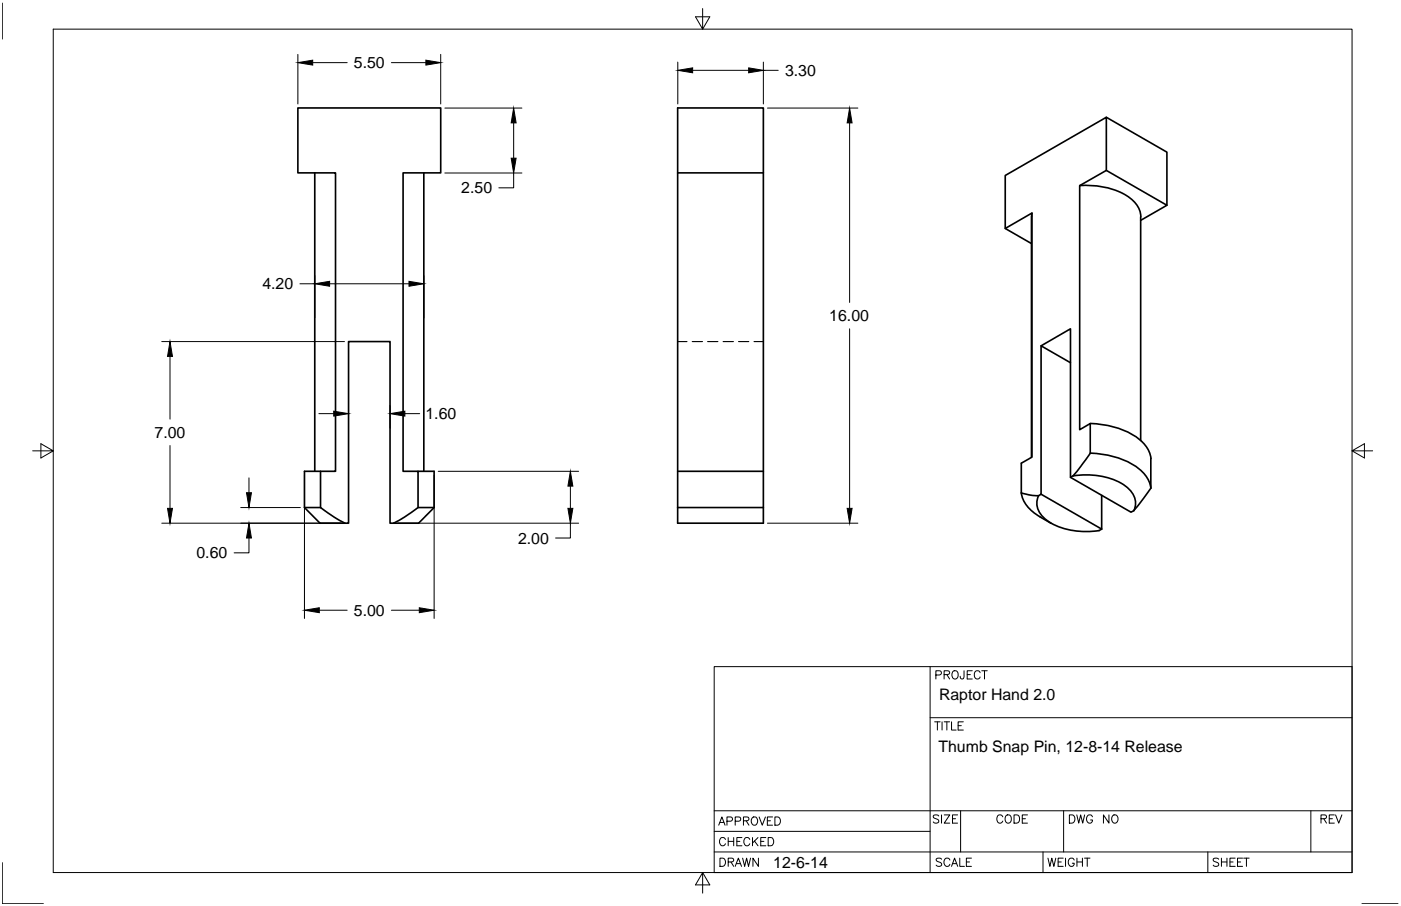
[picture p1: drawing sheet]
<svg xmlns="http://www.w3.org/2000/svg" width="432mm" height="279mm" viewBox="0 0 432 279" stroke-linecap="round" stroke-linejoin="round" font-family="sans-serif">
<!-- layer: MD_Visible -->
<g fill="none" stroke="#000" stroke-width=".51">
<path d="M341 36.2l18.6 10.7v16.4M97 53.3v92M130.6 53.3v92M208.9 53.3h26.4M235.3 53.3v-20h-26.4v123.2M235.3 53.3v103.2M332.8 57.2a23.5 23.5 0 0 1 16 4.3l1.9 2.1a6.1 6.1 0 0 1 .9 3.2M341 52.5l18.6 10.8-8 4.7M309.8 70.5l8.1 4.6M317.9 66.9v74.1M318.1 65.7l-.1 1.1M351.6 66.9v69"/>
<path d="M320.9 106.7l9 5.2M336 139.8l-4.1 5.6-1.2 1.3-.8 .5v-45.8l-9 5.3v45.7l-.8 .5M336 139.8v-9.2l-3.2 1.9v-75.3l8.2-4.7v-16.3l-31.2 17.9v16.4l8.2-4.8v75.3l-3.2 1.8v9.2M336 139.7a24.8 24.8 0 0 1 16.1 5.8 8.6 8.6 0 0 1 2.6 5M336.1 130.6a24.8 24.8 0 0 1 16 5.8 8.6 8.6 0 0 1 2.6 5M93.8 156.5h5M98.8 156.5l4.1 2.9 3.4 1.9M98.8 145.3v11.2M128.8 145.3h5v11.2l-4.8 4.8h-7.6M128.8 156.5v-11.2h-4.6v-92h11.6v-20h-44v20h11.6v92h-9.6v11.2l4.8 4.8h7.7M133.8 156.5h-5l-4.1 2.9-3.3 1.9M208.9 156.5v4.8h26.4v-4.8"/>
<path d="M208.9 145.3h26.4M208.9 156.5h26.4M314.8 152a10.4 10.4 0 0 0 5.7 7.4M314.8 152l2.9 .7 2.4 .2M320.1 152.9a6.2 6.2 0 0 0 2.9 7.8 22.6 22.6 0 0 0 15.8 2.9M320.5 159.4l3.5 2M320.9 152.4l18.6 10.8M329.9 147.2l18.7 10.8 .8-.5M330.8 146.8a21.9 21.9 0 0 1 16.6 3.5 5.9 5.9 0 0 1 2.1 7.2M339.5 152.8v10.4M354.7 141.4v9.2l-5.3 6.9M106.3 161.3h1.1v-56h12.8v56h1.2"/>
<path d="M339.5 163.2l-.8 .4"/>
</g>
<!-- layer: MD_Hidden -->
<path d="M208.9 105.3h2.8M213.3 105.3h3.2M218.1 105.3h3.2M222.9 105.3h3.1M227.6 105.3h3.2M232.4 105.3h2.9" fill="none" stroke="#000" stroke-width=".34"/>
<!-- layer: Border -->
<g fill="none" stroke="#000" stroke-width=".31">
<path d="M.7 .9v11.1M16.4 9h400.3v260.1h-400.3zM216.6 2.6v6.4l-2.2-3.8h4.4l-2.2 3.8M10.1 139h6.3l-3.8-2.2v4.4l3.8-2.2M416.7 139l3.8 2.2v-4.4l-3.8 2.2h6.4M220.1 205.6h196.6v63.5h-196.6zM286.7 205.6v63.5M288.4 208.2h1.1a.68 .68 0 0 0 .6-.4 .68 .68 0 0 0-.1-.7l-1.6-.2v2.5M291 208l1.4-.1 .3-.3-.1-.5-1.6-.2v2.5M291.8 208l.9 1.4M293.6 207.2l.3-.3a1.28 1.28 0 0 1 1.5 .9 1.28 1.28 0 0 1-.8 1.6 1.36 1.36 0 0 1-1-2.2zM297.1 206.9v1.9l-.2 .5h-.8l-.2-.8"/>
<path d="M298.1 208h1M299.7 206.9h-1.6v2.5h1.6M302.1 207.4a.91 .91 0 0 0-1.1-.5 .91 .91 0 0 0-.7 .9v.6a.91 .91 0 0 0 .7 1 .91 .91 0 0 0 1.1-.6M302.6 206.9h1.7M303.4 206.9v2.5M286.7 221.3h130M288.1 222.6h1.7M288.9 222.6v2.5M290.4 222.6v2.5M291 222.6h1.7M291.8 222.6v2.5M293.3 222.6v2.5h1.4"/>
<path d="M295.3 223.8h1M296.9 222.6h-1.6v2.5h1.6M220.1 256.4h66.6M220.1 250h196.6M221.5 254.5l1-2.6 1 2.6M221.9 253.6h1.2M223.6 258.9a.94 .94 0 0 0-1.1-.6 .94 .94 0 0 0-.7 .9v.7a.93 .93 0 0 0 .7 .9 .93 .93 0 0 0 1.1-.6M224.1 253.3h1.1a.66 .66 0 0 0 .6-.7 .66 .66 0 0 0-.6-.7h-1.1v2.6M224.4 258.3v2.5M224.4 259.5h1.7M226.1 258.3v2.5M226.6 253.3h1.1a.66 .66 0 0 0 .6-.7 .66 .66 0 0 0-.6-.7h-1.1v2.6"/>
<path d="M227.1 259.5h.9M228.7 258.3h-1.6v2.5h1.6M229.1 253.1l1.5-.1 .2-.3-.1-.5-1.6-.3v2.6M230 253.1l.8 1.4M231.1 258.9a.94 .94 0 0 0-1.1-.6 .94 .94 0 0 0-.7 .9v.7a.93 .93 0 0 0 .7 .9 .93 .93 0 0 0 1.1-.6M231.8 252.3a.95 .95 0 0 1 1.1-.3 .95 .95 0 0 1 .6 .9v.6a.97 .97 0 0 1-1 1 .97 .97 0 0 1-1-1zM231.9 258.3v2.5M232.5 259.3l1.1 1.5M233.6 258.3l-1.7 1.7M234 251.9l.9 2.6 1-2.6M234.5 259.5h.9M236 258.3h-1.5v2.5h1.5"/>
<path d="M236.5 253.1h1M236.8 258.3h.8a1.35 1.35 0 0 1 .9 1.3 1.35 1.35 0 0 1-.9 1.2h-.8zM238.1 251.9h-1.6v2.6h1.6M238.8 251.9h.9a1.35 1.35 0 0 1 .9 1.3 1.35 1.35 0 0 1-.9 1.3h-.9zM289.3 251.6l-.2-.2a.99 .99 0 0 0-1.5 .5l.3 .3 1.2 .5 .2 .8a1.09 1.09 0 0 1-1.7 0M290.2 251.3v2.5M291 251.3h1.7l-1.7 2.5h1.7M293.6 252.5h.9M295.1 251.3h-1.5v2.5h1.5M296.1 250v12.7M309.1 251.9a.94 .94 0 0 0-1.1-.6 .94 .94 0 0 0-.8 .9v.7a.93 .93 0 0 0 .8 1 .93 .93 0 0 0 1.1-.7M310 251.6l.2-.2a1.28 1.28 0 0 1 1.6 .9 1.28 1.28 0 0 1-.8 1.5 1.36 1.36 0 0 1-1-2.2z"/>
<path d="M312.5 251.3h.9a1.35 1.35 0 0 1 .9 1.3 1.35 1.35 0 0 1-.9 1.2h-.9zM315.1 252.5h.9M316.7 251.3h-1.6v2.5h1.6M327.8 250v12.7M329.6 251.3h.8a1.35 1.35 0 0 1 .9 1.3 1.35 1.35 0 0 1-.9 1.2h-.8zM331.9 251.3l.6 2.5 .6-2.5 .6 2.5 .6-2.5M336.7 251.9a.94 .94 0 0 0-1-.6 .94 .94 0 0 0-.8 .9v.7a.91 .91 0 0 0 .9 1 .91 .91 0 0 0 .9-1h-.6M341.8 251.3v2.5l-1.7-2.5v2.5M342.9 251.6a.95 .95 0 0 1 1-.3 .95 .95 0 0 1 .7 .9v.7a.97 .97 0 0 1-1 1 .97 .97 0 0 1-1-1zM404 250v12.7M407.1 252.5l1.5-.1 .2-.4-.2-.6-1.5-.1v2.5M408 252.5l.8 1.3"/>
<path d="M409.7 252.5h1M411.3 251.3h-1.6v2.5h1.6M411.6 251.3l1 2.5 1-2.5M.7 266v12.7h12.7M216.6 269.1l2.2 3.8h-4.4l2.2-3.8v6.3M220.1 262.7h196.6M221.9 264.6h.8a1.35 1.35 0 0 1 .9 1.3 1.35 1.35 0 0 1-.9 1.3h-.8zM224.4 265.8l1.5-.1 .2-.3-.1-.5-1.6-.3v2.6M225.3 265.8l.8 1.4M226.6 267.2l1-2.6 .9 2.6M227 266.3h1.2M228.9 264.6l.6 2.6 .6-2.6 .6 2.6 .6-2.6"/>
<path d="M233.8 264.6v2.6l-1.7-2.6v2.6M290.2 265a.97 .97 0 0 0-1.7 .2l.3 .4 1.2 .5 .2 .7a1.08 1.08 0 0 1-1.7 0M292.8 265.2a.94 .94 0 0 0-1.1-.6 .94 .94 0 0 0-.8 1v.6a.93 .93 0 0 0 .8 1 .93 .93 0 0 0 1.1-.7M293.3 267.2l.9-2.6 1 2.6M293.6 266.3h1.2M295.8 264.6v2.6h1.5M297.8 265.8h1M299.4 264.6h-1.6v2.6h1.6M321.5 262.7v6.4M323 264.6l.6 2.6 .6-2.6 .6 2.6 .6-2.6M326.1 265.8h1M327.7 264.6h-1.6v2.6h1.6"/>
<path d="M328.4 264.6v2.6M331.1 265.2a.94 .94 0 0 0-1.1-.6 .94 .94 0 0 0-.7 1v.6a.91 .91 0 0 0 .9 1 .91 .91 0 0 0 .9-1h-.6M331.9 265.8h1.7M331.9 264.6v2.6M333.6 264.6v2.6M334.2 264.6h1.7M335.1 264.6v2.6M372.3 262.7v6.4M375.6 265l-.2-.3a.99 .99 0 0 0-1.5 .5l.2 .4 1.3 .5 .2 .7a1.09 1.09 0 0 1-1.7 0M376.5 265.8h1.6M376.5 264.6v2.6M378.1 264.6v2.6"/>
<path d="M379.1 265.8h1M380.7 264.6h-1.6v2.6h1.6M381.4 265.8h1M383 264.6h-1.6v2.6h1.6M383.3 264.6h1.7M384.2 264.6v2.6M419.8 278.7h11.1"/>
</g>
<!-- layer: 0 -->
<g fill="none" stroke="#000" stroke-width=".31">
<path d="M91.8 16.8v15.3M96.4 19.3h10.6M120.6 19.3h10.7M135.8 16.8v15.3M208.9 19.1v13M235.3 19.1v13M137.1 33.3h23.8M158.3 37.9v10.9M213.5 21.7h17.2M235.3 21.7h4.5M236.5 33.3h27.9M261.9 37.9v55.4"/>
<path d="M137.1 53.4h23.8M158.3 53.4v4.5h-4.6M92.4 87.5h4.6M97 85v13.1M101.6 87.5h24.5M130.6 85v13.1M49.9 105.3h56.3M52.4 109.9v19.4M261.9 101.4v55.4M52.4 137.4v19.4M98.3 127.6h4.6M107.4 125v7.1"/>
<path d="M120.2 125v7.1M124.8 127.6h4.6M74.2 156.5h18.4M76.7 147.4v4.5M93.8 146.6v44.1M133.8 146.6v44.1M135.1 145.3h43.2M175.8 149.9v6.9M49.9 161.3h56.3M76.7 165.9v4.6h-4.5M122.6 161.3h55.7M175.8 161.3v4.6h-4.6"/>
<path d="M236.5 161.3h27.9M98.4 188.2h8.6M120.6 188.2h8.6"/>
</g>
<g fill="#000" stroke="#000" stroke-width=".31">
<path d="M91.8 19.3l4.6-.7v1.5zM131.3 18.6l4.5 .7-4.5 .8zM158.3 33.3l.8 4.6h-1.5zM208.9 21.7l4.6-.8v1.6zM230.7 20.9l4.6 .8-4.6 .8zM261.9 33.3l.7 4.6h-1.5zM157.6 48.8h1.5l-.8 4.6zM97 87.5l4.6-.7v1.5zM126.1 86.8l4.5 .7-4.5 .8zM52.4 105.3l.8 4.6h-1.6zM102.9 126.8l4.5 .8-4.5 .7zM120.2 127.6l4.6-.8v1.5z"/>
<path d="M51.6 156.8h1.6l-.8 4.5zM76 151.9h1.5l-.8 4.6zM175.8 145.3l.8 4.6h-1.6zM175 156.8h1.6l-.8 4.5zM261.1 156.8h1.5l-.7 4.5zM76.7 161.3l.8 4.6h-1.5zM93.8 188.2l4.6-.8v1.5zM129.2 187.4l4.6 .8-4.6 .7z"/>
</g>
<g font-size="4.9">
<text x="109.1" y="21.1">5.50</text>
<text x="242" y="23.4">3.30</text>
<text x="142.2" y="59.6">2.50</text>
<text x="80.9" y="89.3">4.20</text>
<text x="255.6" y="99.1">16.00</text>
<text x="131.1" y="129.3">1.60</text>
<text x="47.7" y="135.1">7.00</text>
<text x="159.7" y="167.6">2.00</text>
<text x="60.6" y="172.2">0.60</text>
<text x="109.1" y="189.9">5.00</text>
<text x="289.4" y="215.8">Raptor Hand 2.0</text>
<text x="289.2" y="231.9">Thumb Snap Pin, 12-8-14 Release</text>
<text x="238.3" y="267.6">12-6-14</text>
</g>
</svg>
